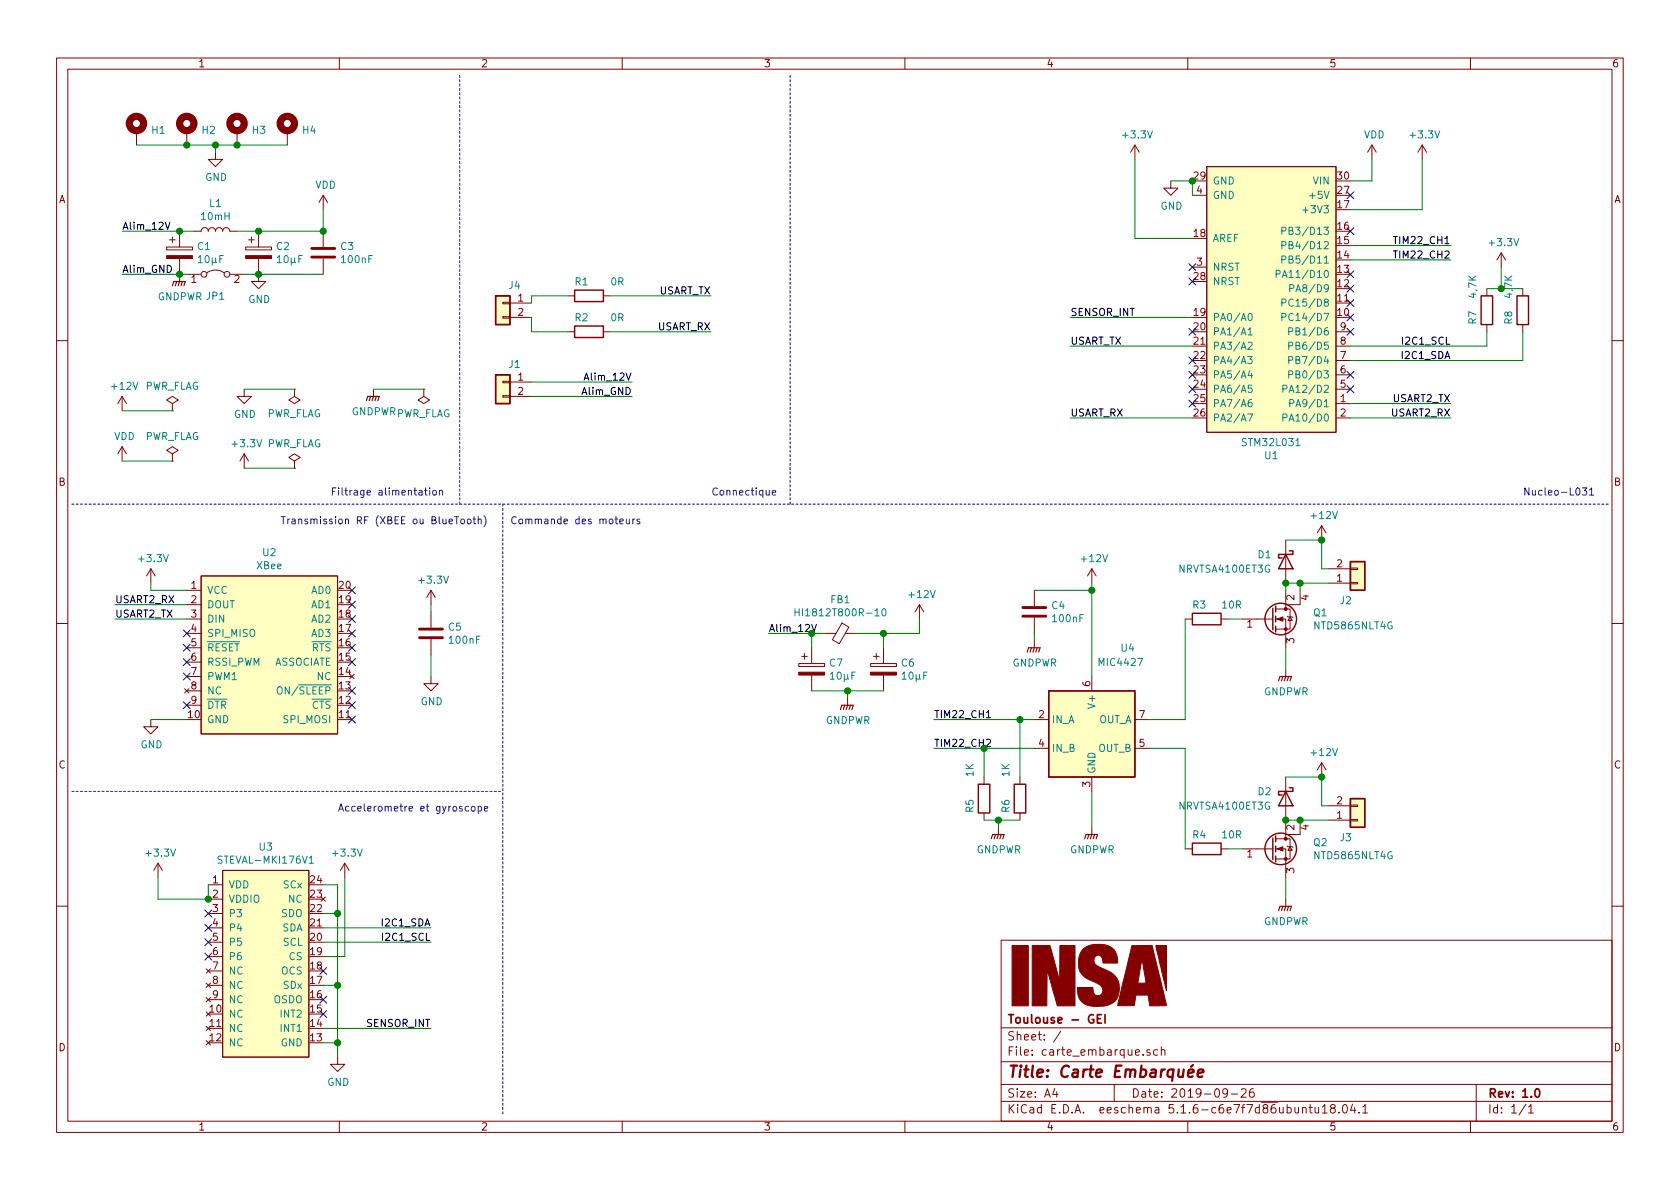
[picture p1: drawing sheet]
EESchema Schematic File Version 4
EELAYER 30 0
EELAYER END
$Descr A4 11693 8268
encoding utf-8
Sheet 1 1
Title "Carte Embarquée"
Date "2019-09-26"
Rev "1.0"
Comp "Toulouse - GEI"
Comment1 ""
Comment2 ""
Comment3 ""
Comment4 ""
$EndDescr
$Comp
L Mechanical:MountingHole_Pad H1
U 1 1
P 950 900
F 0 "H1" H 1050 905 50  0000 L CNN
F 1 "MountingHole_Pad" H 1050 860 50  0001 L CNN
F 2 "MountingHole:MountingHole_3.2mm_M3_ISO14580_Pad" H 950 900 50  0001 C CNN
F 3 "~" H 950 900 50  0001 C CNN
	1    950  900 
	1    0    0    -1  
$EndComp
$Comp
L Mechanical:MountingHole_Pad H2
U 1 1
P 1300 900
F 0 "H2" H 1400 905 50  0000 L CNN
F 1 "MountingHole_Pad" H 1400 860 50  0001 L CNN
F 2 "MountingHole:MountingHole_3.2mm_M3_ISO14580_Pad" H 1300 900 50  0001 C CNN
F 3 "~" H 1300 900 50  0001 C CNN
	1    1300 900 
	1    0    0    -1  
$EndComp
$Comp
L Mechanical:MountingHole_Pad H3
U 1 1
P 1650 900
F 0 "H3" H 1750 905 50  0000 L CNN
F 1 "MountingHole_Pad" H 1750 860 50  0001 L CNN
F 2 "MountingHole:MountingHole_3.2mm_M3_ISO14580_Pad" H 1650 900 50  0001 C CNN
F 3 "~" H 1650 900 50  0001 C CNN
	1    1650 900 
	1    0    0    -1  
$EndComp
$Comp
L Mechanical:MountingHole_Pad H4
U 1 1
P 2000 900
F 0 "H4" H 2100 905 50  0000 L CNN
F 1 "MountingHole_Pad" H 2100 860 50  0001 L CNN
F 2 "MountingHole:MountingHole_3.2mm_M3_ISO14580_Pad" H 2000 900 50  0001 C CNN
F 3 "~" H 2000 900 50  0001 C CNN
	1    2000 900 
	1    0    0    -1  
$EndComp
Wire Wire Line
	950  1000 1300 1000
Connection ~ 1300 1000
Wire Wire Line
	1300 1000 1500 1000
Connection ~ 1650 1000
Wire Wire Line
	1650 1000 2000 1000
Wire Wire Line
	1500 1000 1500 1050
Connection ~ 1500 1000
Wire Wire Line
	1500 1000 1650 1000
$Comp
L power:GND #PWR0103
U 1 1
P 1500 1050
F 0 "#PWR0103" H 1500 800 50  0001 C CNN
F 1 "GND" H 1505 877 50  0000 C CNN
F 2 "" H 1500 1050 50  0001 C CNN
F 3 "" H 1500 1050 50  0001 C CNN
	1    1500 1050
	1    0    0    -1  
$EndComp
$Comp
L power:+3.3V #PWR0110
U 1 1
P 9900 1100
F 0 "#PWR0110" H 9900 950 50  0001 C CNN
F 1 "+3.3V" H 9915 1273 50  0000 C CNN
F 2 "" H 9900 1100 50  0001 C CNN
F 3 "" H 9900 1100 50  0001 C CNN
	1    9900 1100
	1    0    0    -1  
$EndComp
Wire Wire Line
	9400 1250 9550 1250
Wire Wire Line
	9550 1250 9550 1100
Wire Wire Line
	8300 1350 8300 1250
Wire Wire Line
	8300 1250 8150 1250
$Comp
L power:GND #PWR0112
U 1 1
P 8150 1250
F 0 "#PWR0112" H 8150 1000 50  0001 C CNN
F 1 "GND" H 8155 1077 50  0000 C CNN
F 2 "" H 8150 1250 50  0001 C CNN
F 3 "" H 8150 1250 50  0001 C CNN
	1    8150 1250
	1    0    0    -1  
$EndComp
Wire Wire Line
	9900 1450 9900 1100
Wire Wire Line
	9400 1450 9900 1450
$Comp
L insa-sym:LOGO #G1
U 1 1
P 7600 6800
F 0 "#G1" H 7600 6348 60  0001 C CNN
F 1 "LOGO" H 7600 7252 60  0001 C CNN
F 2 "" H 7600 6800 50  0001 C CNN
F 3 "" H 7600 6800 50  0001 C CNN
	1    7600 6800
	1    0    0    -1  
$EndComp
Wire Wire Line
	3700 2650 4400 2650
Wire Wire Line
	3700 2750 4400 2750
Text Label 4400 2650 2    50   ~ 0
Alim_12V
Text Label 4400 2750 2    50   ~ 0
Alim_GND
$Comp
L power:VDD #PWR0118
U 1 1
P 9550 1100
F 0 "#PWR0118" H 9550 950 50  0001 C CNN
F 1 "VDD" H 9567 1273 50  0000 C CNN
F 2 "" H 9550 1100 50  0001 C CNN
F 3 "" H 9550 1100 50  0001 C CNN
	1    9550 1100
	1    0    0    -1  
$EndComp
Text Label 850  1600 0    50   ~ 0
Alim_12V
Text Label 850  1900 0    50   ~ 0
Alim_GND
$Comp
L Connector_Generic:Conn_01x02 J1
U 1 1
P 3500 2650
F 0 "J1" H 3418 2775 50  0000 C CNN
F 1 "Conn_01x02" H 3580 2551 50  0001 L CNN
F 2 "Connector_JST:JST_VH_B2PS-VH_1x02_P3.96mm_Horizontal" H 3500 2650 50  0001 C CNN
F 3 "~" H 3500 2650 50  0001 C CNN
	1    3500 2650
	-1   0    0    -1  
$EndComp
$Comp
L Connector_Generic:Conn_01x02 J4
U 1 1
P 3500 2100
F 0 "J4" H 3418 2225 50  0000 C CNN
F 1 "Conn_01x02" H 3580 2001 50  0001 L CNN
F 2 "Insa:DF3A-2P-2DS" H 3500 2100 50  0001 C CNN
F 3 "~" H 3500 2100 50  0001 C CNN
	1    3500 2100
	-1   0    0    -1  
$EndComp
$Comp
L power:PWR_FLAG #FLG0101
U 1 1
P 1200 2850
F 0 "#FLG0101" H 1200 2925 50  0001 C CNN
F 1 "PWR_FLAG" H 1200 3023 50  0000 C CNN
F 2 "" H 1200 2850 50  0001 C CNN
F 3 "~" H 1200 2850 50  0001 C CNN
	1    1200 2850
	1    0    0    -1  
$EndComp
$Comp
L power:+12V #PWR0104
U 1 1
P 850 2850
F 0 "#PWR0104" H 850 2700 50  0001 C CNN
F 1 "+12V" H 865 3023 50  0000 C CNN
F 2 "" H 850 2850 50  0001 C CNN
F 3 "" H 850 2850 50  0001 C CNN
	1    850  2850
	1    0    0    -1  
$EndComp
$Comp
L power:VDD #PWR0105
U 1 1
P 850 3200
F 0 "#PWR0105" H 850 3050 50  0001 C CNN
F 1 "VDD" H 867 3373 50  0000 C CNN
F 2 "" H 850 3200 50  0001 C CNN
F 3 "" H 850 3200 50  0001 C CNN
	1    850  3200
	1    0    0    -1  
$EndComp
$Comp
L power:PWR_FLAG #FLG0102
U 1 1
P 1200 3200
F 0 "#FLG0102" H 1200 3275 50  0001 C CNN
F 1 "PWR_FLAG" H 1200 3373 50  0000 C CNN
F 2 "" H 1200 3200 50  0001 C CNN
F 3 "~" H 1200 3200 50  0001 C CNN
	1    1200 3200
	1    0    0    -1  
$EndComp
$Comp
L power:GND #PWR0113
U 1 1
P 1700 2700
F 0 "#PWR0113" H 1700 2450 50  0001 C CNN
F 1 "GND" H 1705 2527 50  0000 C CNN
F 2 "" H 1700 2700 50  0001 C CNN
F 3 "" H 1700 2700 50  0001 C CNN
	1    1700 2700
	1    0    0    -1  
$EndComp
$Comp
L power:PWR_FLAG #FLG0103
U 1 1
P 2050 2700
F 0 "#FLG0103" H 2050 2775 50  0001 C CNN
F 1 "PWR_FLAG" H 2050 2873 50  0000 C CNN
F 2 "" H 2050 2700 50  0001 C CNN
F 3 "~" H 2050 2700 50  0001 C CNN
	1    2050 2700
	-1   0    0    1   
$EndComp
$Comp
L power:+3.3V #PWR0114
U 1 1
P 1700 3250
F 0 "#PWR0114" H 1700 3100 50  0001 C CNN
F 1 "+3.3V" H 1715 3423 50  0000 C CNN
F 2 "" H 1700 3250 50  0001 C CNN
F 3 "" H 1700 3250 50  0001 C CNN
	1    1700 3250
	1    0    0    -1  
$EndComp
$Comp
L power:PWR_FLAG #FLG0104
U 1 1
P 2050 3250
F 0 "#FLG0104" H 2050 3325 50  0001 C CNN
F 1 "PWR_FLAG" H 2050 3423 50  0000 C CNN
F 2 "" H 2050 3250 50  0001 C CNN
F 3 "~" H 2050 3250 50  0001 C CNN
	1    2050 3250
	1    0    0    -1  
$EndComp
Wire Wire Line
	850  2850 1200 2850
Wire Wire Line
	850  3200 1200 3200
Wire Wire Line
	1700 2700 2050 2700
Wire Wire Line
	1700 3250 2050 3250
NoConn ~ 8300 1850
NoConn ~ 8300 2700
NoConn ~ 9400 2700
NoConn ~ 9400 2600
NoConn ~ 9400 2300
NoConn ~ 9400 2200
NoConn ~ 9400 2100
NoConn ~ 9400 1900
NoConn ~ 9400 1600
NoConn ~ 9400 1350
Text Label 7450 2400 0    50   ~ 0
USART_TX
Text Label 7450 2900 0    50   ~ 0
USART_RX
Wire Wire Line
	4250 2050 4950 2050
Wire Wire Line
	4250 2300 4950 2300
Text Label 4950 2050 2    50   ~ 0
USART_TX
Text Label 4950 2300 2    50   ~ 0
USART_RX
$Comp
L Device:R R1
U 1 1
P 4100 2050
F 0 "R1" V 4000 2050 50  0000 R CNN
F 1 "0R" V 4000 2300 50  0000 R CNN
F 2 "Resistor_SMD:R_1206_3216Metric_Pad1.42x1.75mm_HandSolder" V 4030 2050 50  0001 C CNN
F 3 "~" H 4100 2050 50  0001 C CNN
	1    4100 2050
	0    1    1    0   
$EndComp
$Comp
L Device:R R2
U 1 1
P 4100 2300
F 0 "R2" V 4000 2300 50  0000 R CNN
F 1 "0R" V 4000 2550 50  0000 R CNN
F 2 "Resistor_SMD:R_1206_3216Metric_Pad1.42x1.75mm_HandSolder" V 4030 2300 50  0001 C CNN
F 3 "~" H 4100 2300 50  0001 C CNN
	1    4100 2300
	0    1    1    0   
$EndComp
Wire Wire Line
	3700 2100 3700 2050
Wire Wire Line
	3700 2050 3950 2050
Wire Wire Line
	3700 2200 3700 2300
Wire Wire Line
	3700 2300 3950 2300
Wire Wire Line
	1250 1600 850  1600
Wire Notes Line
	3200 3500 3200 500 
Wire Notes Line
	5500 3500 5500 500 
Wire Notes Line
	500  3500 11200 3500
Wire Notes Line
	3500 3500 3500 7750
Text Notes 2300 3450 0    50   ~ 0
Filtrage alimentation
Text Notes 4950 3450 0    50   ~ 0
Connectique
Text Notes 10600 3450 0    50   ~ 0
Nucleo-L031
Text Notes 1950 3650 0    50   ~ 0
Transmission RF (XBEE ou BlueTooth)
Text Notes 3550 3650 0    50   ~ 0
Commande des moteurs
NoConn ~ 9400 2000
$Comp
L Device:L L1
U 1 1
P 1500 1600
F 0 "L1" V 1690 1600 50  0000 C CNN
F 1 "10mH" V 1599 1600 50  0000 C CNN
F 2 "Inductor_SMD:L_Wuerth_WE-PD2-Typ-L" H 1500 1600 50  0001 C CNN
F 3 "~" H 1500 1600 50  0001 C CNN
F 4 "WE 74404086103" V 1500 1600 50  0001 C CNN "Ref"
	1    1500 1600
	0    -1   -1   0   
$EndComp
$Comp
L Device:CP C1
U 1 1
P 1250 1750
F 0 "C1" H 1368 1796 50  0000 L CNN
F 1 "10µF" H 1368 1705 50  0000 L CNN
F 2 "Capacitor_Tantalum_SMD:CP_EIA-7343-31_Kemet-D" H 1288 1600 50  0001 C CNN
F 3 "~" H 1250 1750 50  0001 C CNN
	1    1250 1750
	1    0    0    -1  
$EndComp
$Comp
L Device:CP C2
U 1 1
P 1800 1750
F 0 "C2" H 1918 1796 50  0000 L CNN
F 1 "10µF" H 1918 1705 50  0000 L CNN
F 2 "Capacitor_Tantalum_SMD:CP_EIA-7343-31_Kemet-D" H 1838 1600 50  0001 C CNN
F 3 "~" H 1800 1750 50  0001 C CNN
	1    1800 1750
	1    0    0    -1  
$EndComp
Wire Wire Line
	1250 1600 1350 1600
Wire Wire Line
	1650 1600 1800 1600
Connection ~ 1800 1600
Wire Wire Line
	2250 1600 2250 1450
$Comp
L power:VDD #PWR0101
U 1 1
P 2250 1450
F 0 "#PWR0101" H 2250 1300 50  0001 C CNN
F 1 "VDD" H 2267 1623 50  0000 C CNN
F 2 "" H 2250 1450 50  0001 C CNN
F 3 "" H 2250 1450 50  0001 C CNN
	1    2250 1450
	1    0    0    -1  
$EndComp
Connection ~ 1250 1600
Wire Wire Line
	1250 1900 850  1900
$Comp
L power:GND #PWR0102
U 1 1
P 1800 1900
F 0 "#PWR0102" H 1800 1650 50  0001 C CNN
F 1 "GND" H 1805 1727 50  0000 C CNN
F 2 "" H 1800 1900 50  0001 C CNN
F 3 "" H 1800 1900 50  0001 C CNN
	1    1800 1900
	1    0    0    -1  
$EndComp
$Comp
L Device:C C3
U 1 1
P 2250 1750
F 0 "C3" H 2365 1796 50  0000 L CNN
F 1 "100nF" H 2365 1705 50  0000 L CNN
F 2 "Capacitor_SMD:C_1206_3216Metric_Pad1.42x1.75mm_HandSolder" H 2288 1600 50  0001 C CNN
F 3 "~" H 2250 1750 50  0001 C CNN
	1    2250 1750
	1    0    0    -1  
$EndComp
Wire Wire Line
	1800 1600 2250 1600
Connection ~ 2250 1600
Wire Wire Line
	1800 1900 2250 1900
Connection ~ 1800 1900
$Comp
L Jumper:Jumper_2_Bridged JP1
U 1 1
P 1500 1900
F 0 "JP1" H 1500 1750 50  0000 C CNN
F 1 "Jumper_2_Bridged" H 1500 2004 50  0001 C CNN
F 2 "Jumper:SolderJumper-2_P1.3mm_Bridged2Bar_RoundedPad1.0x1.5mm" H 1500 1900 50  0001 C CNN
F 3 "~" H 1500 1900 50  0001 C CNN
	1    1500 1900
	1    0    0    -1  
$EndComp
Wire Wire Line
	1250 1900 1300 1900
Connection ~ 1250 1900
Wire Wire Line
	1700 1900 1800 1900
Wire Wire Line
	8300 2900 7450 2900
Wire Wire Line
	8300 2400 7450 2400
NoConn ~ 8300 1950
Wire Wire Line
	8300 1650 7900 1650
Wire Wire Line
	7900 1650 7900 1100
$Comp
L power:+3.3V #PWR0106
U 1 1
P 7900 1100
F 0 "#PWR0106" H 7900 950 50  0001 C CNN
F 1 "+3.3V" H 7915 1273 50  0000 C CNN
F 2 "" H 7900 1100 50  0001 C CNN
F 3 "" H 7900 1100 50  0001 C CNN
	1    7900 1100
	1    0    0    -1  
$EndComp
$Comp
L Insa:STEVAL-MKI176V1 U3
U 1 1
P 1850 6900
F 0 "U3" H 1850 7915 50  0000 C CNN
F 1 "STEVAL-MKI176V1" H 1850 7824 50  0000 C CNN
F 2 "Package_DIP:DIP-24_W15.24mm_Socket_LongPads" H 1850 6350 50  0001 C CNN
F 3 "https://www.st.com/resource/en/data_brief/steval-mki176v1.pdf" H 1850 6350 50  0001 C CNN
	1    1850 6900
	1    0    0    -1  
$EndComp
$Comp
L Insa:XBee U2
U 1 1
P 1850 5000
F 0 "U2" H 1875 6165 50  0000 C CNN
F 1 "XBee" H 1875 6074 50  0000 C CNN
F 2 "Insa:Xbee3" H 1850 4800 50  0001 C CNN
F 3 "" H 1850 4800 50  0001 C CNN
	1    1850 5000
	1    0    0    -1  
$EndComp
$Comp
L power:+3.3V #PWR0107
U 1 1
P 1050 4050
F 0 "#PWR0107" H 1050 3900 50  0001 C CNN
F 1 "+3.3V" H 1065 4223 50  0000 C CNN
F 2 "" H 1050 4050 50  0001 C CNN
F 3 "" H 1050 4050 50  0001 C CNN
	1    1050 4050
	1    0    0    -1  
$EndComp
$Comp
L power:GND #PWR0108
U 1 1
P 1050 5000
F 0 "#PWR0108" H 1050 4750 50  0001 C CNN
F 1 "GND" H 1055 4827 50  0000 C CNN
F 2 "" H 1050 5000 50  0001 C CNN
F 3 "" H 1050 5000 50  0001 C CNN
	1    1050 5000
	1    0    0    -1  
$EndComp
Wire Wire Line
	1300 5000 1050 5000
Wire Wire Line
	1300 4100 1050 4100
Wire Wire Line
	1050 4100 1050 4050
Wire Wire Line
	1300 4200 800  4200
Wire Wire Line
	1300 4300 800  4300
Wire Wire Line
	9400 2800 10100 2800
Wire Wire Line
	9400 2900 10100 2900
Text Label 10100 2800 2    50   ~ 0
USART2_TX
Text Label 10100 2900 2    50   ~ 0
USART2_RX
Text Label 10100 2400 2    50   ~ 0
I2C1_SCL
Text Label 10100 2500 2    50   ~ 0
I2C1_SDA
Wire Wire Line
	9400 1700 10100 1700
Wire Wire Line
	9400 1800 10100 1800
Text Label 10100 1700 2    50   ~ 0
TIM22_CH1
Text Label 10100 1800 2    50   ~ 0
TIM22_CH2
NoConn ~ 8300 2300
NoConn ~ 8300 2500
NoConn ~ 8300 2600
NoConn ~ 8300 2800
NoConn ~ 1300 4400
NoConn ~ 1300 4500
NoConn ~ 1300 4600
NoConn ~ 1300 4700
NoConn ~ 1300 4900
NoConn ~ 2450 5000
NoConn ~ 2450 4900
NoConn ~ 2450 4800
NoConn ~ 2450 4600
NoConn ~ 2450 4500
NoConn ~ 2450 4400
NoConn ~ 2450 4300
NoConn ~ 2450 4200
NoConn ~ 2450 4100
Text Label 800  4200 0    50   ~ 0
USART2_RX
Text Label 800  4300 0    50   ~ 0
USART2_TX
$Comp
L Driver_FET:MIC4427 U4
U 1 1
P 7600 5100
F 0 "U4" H 7850 5700 50  0000 C CNN
F 1 "MIC4427" H 7800 5600 50  0000 C CNN
F 2 "Package_SO:SOIC-8_3.9x4.9mm_P1.27mm" H 7600 4800 50  0001 C CNN
F 3 "http://ww1.microchip.com/downloads/en/DeviceDoc/mic4426.pdf" H 7600 4800 50  0001 C CNN
	1    7600 5100
	1    0    0    -1  
$EndComp
$Comp
L Device:Q_NMOS_GDSD Q1
U 1 1
P 8850 4300
F 0 "Q1" H 9138 4346 50  0000 L CNN
F 1 "NTD5865NLT4G" H 9138 4255 50  0000 L CNN
F 2 "Package_TO_SOT_SMD:TO-252-3_TabPin4" H 9050 4400 50  0001 C CNN
F 3 "https://www.mouser.fr/datasheet/2/308/NTD5865NL-D-115484.pdf" H 8850 4300 50  0001 C CNN
	1    8850 4300
	1    0    0    -1  
$EndComp
$Comp
L Device:Q_NMOS_GDSD Q2
U 1 1
P 8850 5900
F 0 "Q2" H 9138 5946 50  0000 L CNN
F 1 "NTD5865NLT4G" H 9138 5855 50  0000 L CNN
F 2 "Package_TO_SOT_SMD:TO-252-3_TabPin4" H 9050 6000 50  0001 C CNN
F 3 "https://www.mouser.fr/datasheet/2/308/NTD5865NL-D-115484.pdf" H 8850 5900 50  0001 C CNN
	1    8850 5900
	1    0    0    -1  
$EndComp
$Comp
L Device:R R3
U 1 1
P 8400 4300
F 0 "R3" V 8300 4300 50  0000 R CNN
F 1 "10R" V 8300 4550 50  0000 R CNN
F 2 "Resistor_SMD:R_1206_3216Metric_Pad1.42x1.75mm_HandSolder" V 8330 4300 50  0001 C CNN
F 3 "~" H 8400 4300 50  0001 C CNN
	1    8400 4300
	0    1    1    0   
$EndComp
$Comp
L Device:R R4
U 1 1
P 8400 5900
F 0 "R4" V 8300 5900 50  0000 R CNN
F 1 "10R" V 8300 6150 50  0000 R CNN
F 2 "Resistor_SMD:R_1206_3216Metric_Pad1.42x1.75mm_HandSolder" V 8330 5900 50  0001 C CNN
F 3 "~" H 8400 5900 50  0001 C CNN
	1    8400 5900
	0    1    1    0   
$EndComp
$Comp
L Connector_Generic:Conn_01x02 J2
U 1 1
P 9450 4050
F 0 "J2" H 9368 4175 50  0000 C CNN
F 1 "Conn_01x02" H 9530 3951 50  0001 L CNN
F 2 "Connector_JST:JST_VH_B2PS-VH_1x02_P3.96mm_Horizontal" H 9450 4050 50  0001 C CNN
F 3 "~" H 9450 4050 50  0001 C CNN
	1    9450 4050
	1    0    0    1   
$EndComp
$Comp
L Connector_Generic:Conn_01x02 J3
U 1 1
P 9450 5700
F 0 "J3" H 9368 5825 50  0000 C CNN
F 1 "Conn_01x02" H 9530 5601 50  0001 L CNN
F 2 "Connector_JST:JST_VH_B2PS-VH_1x02_P3.96mm_Horizontal" H 9450 5700 50  0001 C CNN
F 3 "~" H 9450 5700 50  0001 C CNN
	1    9450 5700
	1    0    0    1   
$EndComp
Text Label 5350 4400 0    50   ~ 0
Alim_12V
Wire Wire Line
	5750 4400 5650 4400
Wire Wire Line
	9250 4050 9050 4050
Wire Wire Line
	8950 4050 8950 4100
Wire Wire Line
	9050 4050 9050 4100
Connection ~ 9050 4050
Wire Wire Line
	9050 4050 8950 4050
Wire Wire Line
	9200 5600 9250 5600
Wire Wire Line
	9250 5700 9050 5700
Connection ~ 9050 5700
Wire Wire Line
	9050 5700 8950 5700
Wire Wire Line
	9200 3950 9250 3950
Wire Wire Line
	8950 4500 8950 4650
Wire Wire Line
	8950 6100 8950 6250
Wire Wire Line
	8650 5900 8550 5900
Wire Wire Line
	8550 4300 8650 4300
$Comp
L Device:C C4
U 1 1
P 7200 4250
F 0 "C4" H 7315 4296 50  0000 L CNN
F 1 "100nF" H 7315 4205 50  0000 L CNN
F 2 "Capacitor_SMD:C_1206_3216Metric_Pad1.42x1.75mm_HandSolder" H 7238 4100 50  0001 C CNN
F 3 "~" H 7200 4250 50  0001 C CNN
	1    7200 4250
	1    0    0    -1  
$EndComp
Wire Wire Line
	7600 5500 7600 5750
Wire Wire Line
	8250 5000 8000 5000
Wire Wire Line
	8000 5200 8250 5200
Wire Wire Line
	7200 5000 7100 5000
Wire Wire Line
	7200 5200 6850 5200
Text Label 6500 5000 0    50   ~ 0
TIM22_CH1
Text Label 6500 5200 0    50   ~ 0
TIM22_CH2
$Comp
L Device:Ferrite_Bead_Small FB1
U 1 1
P 5850 4400
F 0 "FB1" V 5613 4400 50  0000 C CNN
F 1 "HI1812T800R-10" V 5704 4400 50  0000 C CNN
F 2 "Inductor_SMD:L_1812_4532Metric_Pad1.30x3.40mm_HandSolder" V 5780 4400 50  0001 C CNN
F 3 "~" H 5850 4400 50  0001 C CNN
	1    5850 4400
	0    1    1    0   
$EndComp
Wire Wire Line
	5950 4400 6150 4400
Wire Wire Line
	6400 4400 6400 4300
$Comp
L power:+12V #PWR0109
U 1 1
P 6400 4300
F 0 "#PWR0109" H 6400 4150 50  0001 C CNN
F 1 "+12V" H 6415 4473 50  0000 C CNN
F 2 "" H 6400 4300 50  0001 C CNN
F 3 "" H 6400 4300 50  0001 C CNN
	1    6400 4300
	1    0    0    -1  
$EndComp
$Comp
L power:+12V #PWR0111
U 1 1
P 7600 4050
F 0 "#PWR0111" H 7600 3900 50  0001 C CNN
F 1 "+12V" H 7615 4223 50  0000 C CNN
F 2 "" H 7600 4050 50  0001 C CNN
F 3 "" H 7600 4050 50  0001 C CNN
	1    7600 4050
	1    0    0    -1  
$EndComp
Wire Wire Line
	7600 4050 7600 4100
$Comp
L power:+12V #PWR0115
U 1 1
P 9200 3750
F 0 "#PWR0115" H 9200 3600 50  0001 C CNN
F 1 "+12V" H 9215 3923 50  0000 C CNN
F 2 "" H 9200 3750 50  0001 C CNN
F 3 "" H 9200 3750 50  0001 C CNN
	1    9200 3750
	1    0    0    -1  
$EndComp
$Comp
L power:+12V #PWR0116
U 1 1
P 9200 5400
F 0 "#PWR0116" H 9200 5250 50  0001 C CNN
F 1 "+12V" H 9215 5573 50  0000 C CNN
F 2 "" H 9200 5400 50  0001 C CNN
F 3 "" H 9200 5400 50  0001 C CNN
	1    9200 5400
	1    0    0    -1  
$EndComp
$Comp
L Device:C C5
U 1 1
P 3000 4400
F 0 "C5" H 3115 4446 50  0000 L CNN
F 1 "100nF" H 3115 4355 50  0000 L CNN
F 2 "Capacitor_SMD:C_1206_3216Metric_Pad1.42x1.75mm_HandSolder" H 3038 4250 50  0001 C CNN
F 3 "~" H 3000 4400 50  0001 C CNN
	1    3000 4400
	1    0    0    -1  
$EndComp
$Comp
L power:+3.3V #PWR0117
U 1 1
P 3000 4200
F 0 "#PWR0117" H 3000 4050 50  0001 C CNN
F 1 "+3.3V" H 3015 4373 50  0000 C CNN
F 2 "" H 3000 4200 50  0001 C CNN
F 3 "" H 3000 4200 50  0001 C CNN
	1    3000 4200
	1    0    0    -1  
$EndComp
Wire Wire Line
	3000 4250 3000 4200
$Comp
L power:GND #PWR0119
U 1 1
P 3000 4700
F 0 "#PWR0119" H 3000 4450 50  0001 C CNN
F 1 "GND" H 3005 4527 50  0000 C CNN
F 2 "" H 3000 4700 50  0001 C CNN
F 3 "" H 3000 4700 50  0001 C CNN
	1    3000 4700
	1    0    0    -1  
$EndComp
Wire Wire Line
	3000 4550 3000 4700
Wire Notes Line
	500  5500 3500 5500
Text Notes 2350 5650 0    50   ~ 0
Accelerometre et gyroscope
$Comp
L power:+3.3V #PWR0120
U 1 1
P 1100 6100
F 0 "#PWR0120" H 1100 5950 50  0001 C CNN
F 1 "+3.3V" H 1115 6273 50  0000 C CNN
F 2 "" H 1100 6100 50  0001 C CNN
F 3 "" H 1100 6100 50  0001 C CNN
	1    1100 6100
	1    0    0    -1  
$EndComp
$Comp
L power:GND #PWR0121
U 1 1
P 2350 7350
F 0 "#PWR0121" H 2350 7100 50  0001 C CNN
F 1 "GND" H 2355 7177 50  0000 C CNN
F 2 "" H 2350 7350 50  0001 C CNN
F 3 "" H 2350 7350 50  0001 C CNN
	1    2350 7350
	1    0    0    -1  
$EndComp
Wire Wire Line
	1450 6250 1100 6250
Wire Wire Line
	1100 6250 1100 6100
Wire Wire Line
	1450 6150 1450 6250
Connection ~ 1450 6250
Wire Wire Line
	2250 7250 2350 7250
Wire Wire Line
	2350 7250 2350 7350
Wire Wire Line
	2250 6650 2400 6650
Wire Wire Line
	2400 6650 2400 6100
$Comp
L power:+3.3V #PWR0122
U 1 1
P 2400 6100
F 0 "#PWR0122" H 2400 5950 50  0001 C CNN
F 1 "+3.3V" H 2415 6273 50  0000 C CNN
F 2 "" H 2400 6100 50  0001 C CNN
F 3 "" H 2400 6100 50  0001 C CNN
	1    2400 6100
	1    0    0    -1  
$EndComp
Wire Wire Line
	2250 6450 3000 6450
Wire Wire Line
	2250 6550 3000 6550
Text Label 3000 6450 2    50   ~ 0
I2C1_SDA
Text Label 3000 6550 2    50   ~ 0
I2C1_SCL
Wire Wire Line
	2250 7150 3000 7150
Text Label 3000 7150 2    50   ~ 0
SENSOR_INT
NoConn ~ 1450 6350
NoConn ~ 1450 6450
NoConn ~ 1450 6550
NoConn ~ 1450 6650
NoConn ~ 2250 7050
NoConn ~ 2250 6950
NoConn ~ 2250 6750
$Comp
L power:GNDPWR #PWR0123
U 1 1
P 1250 1900
F 0 "#PWR0123" H 1250 1700 50  0001 C CNN
F 1 "GNDPWR" H 1254 1746 50  0000 C CNN
F 2 "" H 1250 1850 50  0001 C CNN
F 3 "" H 1250 1850 50  0001 C CNN
	1    1250 1900
	1    0    0    -1  
$EndComp
$Comp
L power:GNDPWR #PWR0124
U 1 1
P 2600 2700
F 0 "#PWR0124" H 2600 2500 50  0001 C CNN
F 1 "GNDPWR" H 2604 2546 50  0000 C CNN
F 2 "" H 2600 2650 50  0001 C CNN
F 3 "" H 2600 2650 50  0001 C CNN
	1    2600 2700
	1    0    0    -1  
$EndComp
$Comp
L power:PWR_FLAG #FLG0105
U 1 1
P 2950 2700
F 0 "#FLG0105" H 2950 2775 50  0001 C CNN
F 1 "PWR_FLAG" H 2950 2873 50  0000 C CNN
F 2 "" H 2950 2700 50  0001 C CNN
F 3 "~" H 2950 2700 50  0001 C CNN
	1    2950 2700
	-1   0    0    1   
$EndComp
Wire Wire Line
	2600 2700 2950 2700
$Comp
L power:GNDPWR #PWR0125
U 1 1
P 7600 5750
F 0 "#PWR0125" H 7600 5550 50  0001 C CNN
F 1 "GNDPWR" H 7604 5596 50  0000 C CNN
F 2 "" H 7600 5700 50  0001 C CNN
F 3 "" H 7600 5700 50  0001 C CNN
	1    7600 5750
	1    0    0    -1  
$EndComp
$Comp
L power:GNDPWR #PWR0126
U 1 1
P 8950 6250
F 0 "#PWR0126" H 8950 6050 50  0001 C CNN
F 1 "GNDPWR" H 8954 6096 50  0000 C CNN
F 2 "" H 8950 6200 50  0001 C CNN
F 3 "" H 8950 6200 50  0001 C CNN
	1    8950 6250
	1    0    0    -1  
$EndComp
$Comp
L power:GNDPWR #PWR0127
U 1 1
P 8950 4650
F 0 "#PWR0127" H 8950 4450 50  0001 C CNN
F 1 "GNDPWR" H 8954 4496 50  0000 C CNN
F 2 "" H 8950 4600 50  0001 C CNN
F 3 "" H 8950 4600 50  0001 C CNN
	1    8950 4650
	1    0    0    -1  
$EndComp
$Comp
L power:GNDPWR #PWR0128
U 1 1
P 7200 4450
F 0 "#PWR0128" H 7200 4250 50  0001 C CNN
F 1 "GNDPWR" H 7204 4296 50  0000 C CNN
F 2 "" H 7200 4400 50  0001 C CNN
F 3 "" H 7200 4400 50  0001 C CNN
	1    7200 4450
	1    0    0    -1  
$EndComp
Wire Wire Line
	7450 2200 8300 2200
Text Label 7450 2200 0    50   ~ 0
SENSOR_INT
Connection ~ 8300 1250
$Comp
L Insa:STM32L031 U1
U 1 1
P 8800 2100
F 0 "U1" H 8750 3165 50  0000 C CNN
F 1 "STM32L031" H 8750 3074 50  0000 C CNN
F 2 "Insa:STM32-Nucleo-32" H 8800 3100 50  0001 C CNN
F 3 "" H 8800 3100 50  0001 C CNN
	1    8800 2100
	-1   0    0    1   
$EndComp
Wire Wire Line
	7200 4400 7200 4450
Wire Wire Line
	7200 4100 7600 4100
Connection ~ 7600 4100
Wire Wire Line
	7600 4100 7600 4700
$Comp
L Device:R R6
U 1 1
P 7100 5550
F 0 "R6" V 7000 5550 50  0000 R CNN
F 1 "1K" V 7000 5800 50  0000 R CNN
F 2 "Resistor_SMD:R_1206_3216Metric_Pad1.42x1.75mm_HandSolder" V 7030 5550 50  0001 C CNN
F 3 "~" H 7100 5550 50  0001 C CNN
	1    7100 5550
	1    0    0    -1  
$EndComp
$Comp
L Device:R R5
U 1 1
P 6850 5550
F 0 "R5" V 6750 5550 50  0000 R CNN
F 1 "1K" V 6750 5800 50  0000 R CNN
F 2 "Resistor_SMD:R_1206_3216Metric_Pad1.42x1.75mm_HandSolder" V 6780 5550 50  0001 C CNN
F 3 "~" H 6850 5550 50  0001 C CNN
	1    6850 5550
	1    0    0    -1  
$EndComp
$Comp
L power:GNDPWR #PWR0129
U 1 1
P 6950 5750
F 0 "#PWR0129" H 6950 5550 50  0001 C CNN
F 1 "GNDPWR" H 6954 5596 50  0000 C CNN
F 2 "" H 6950 5700 50  0001 C CNN
F 3 "" H 6950 5700 50  0001 C CNN
	1    6950 5750
	1    0    0    -1  
$EndComp
Wire Wire Line
	6850 5700 6950 5700
Wire Wire Line
	6950 5750 6950 5700
Connection ~ 6950 5700
Wire Wire Line
	6950 5700 7100 5700
Wire Wire Line
	6850 5400 6850 5200
Connection ~ 6850 5200
Wire Wire Line
	6850 5200 6500 5200
Wire Wire Line
	7100 5400 7100 5000
Connection ~ 7100 5000
Wire Wire Line
	7100 5000 6500 5000
$Comp
L Device:CP C6
U 1 1
P 6150 4650
F 0 "C6" H 6268 4696 50  0000 L CNN
F 1 "10µF" H 6268 4605 50  0000 L CNN
F 2 "Capacitor_Tantalum_SMD:CP_EIA-7343-31_Kemet-D" H 6188 4500 50  0001 C CNN
F 3 "~" H 6150 4650 50  0001 C CNN
	1    6150 4650
	1    0    0    -1  
$EndComp
$Comp
L power:GNDPWR #PWR0130
U 1 1
P 5900 4850
F 0 "#PWR0130" H 5900 4650 50  0001 C CNN
F 1 "GNDPWR" H 5904 4696 50  0000 C CNN
F 2 "" H 5900 4800 50  0001 C CNN
F 3 "" H 5900 4800 50  0001 C CNN
	1    5900 4850
	1    0    0    -1  
$EndComp
Wire Wire Line
	6150 4800 5900 4800
Wire Wire Line
	5900 4800 5900 4850
Connection ~ 5900 4800
Wire Wire Line
	5900 4800 5650 4800
Wire Wire Line
	5650 4500 5650 4400
Connection ~ 5650 4400
Wire Wire Line
	5650 4400 5350 4400
Wire Wire Line
	6150 4500 6150 4400
Connection ~ 6150 4400
Wire Wire Line
	6150 4400 6400 4400
$Comp
L Device:CP C7
U 1 1
P 5650 4650
F 0 "C7" H 5768 4696 50  0000 L CNN
F 1 "10µF" H 5768 4605 50  0000 L CNN
F 2 "Capacitor_Tantalum_SMD:CP_EIA-7343-31_Kemet-D" H 5688 4500 50  0001 C CNN
F 3 "~" H 5650 4650 50  0001 C CNN
	1    5650 4650
	1    0    0    -1  
$EndComp
$Comp
L Device:D_Schottky D1
U 1 1
P 8950 3900
F 0 "D1" V 8900 3700 50  0000 L CNN
F 1 "NRVTSA4100ET3G" V 9000 3150 50  0000 L CNN
F 2 "Diode_SMD:D_SMA_Handsoldering" H 8950 3900 50  0001 C CNN
F 3 "~" H 8950 3900 50  0001 C CNN
	1    8950 3900
	0    1    1    0   
$EndComp
Connection ~ 8950 4050
$Comp
L Device:D_Schottky D2
U 1 1
P 8950 5550
F 0 "D2" V 8900 5350 50  0000 L CNN
F 1 "NRVTSA4100ET3G" V 9000 4800 50  0000 L CNN
F 2 "Diode_SMD:D_SMA_Handsoldering" H 8950 5550 50  0001 C CNN
F 3 "~" H 8950 5550 50  0001 C CNN
	1    8950 5550
	0    1    1    0   
$EndComp
Connection ~ 8950 5700
Wire Wire Line
	9200 3750 8950 3750
Wire Wire Line
	9200 3750 9200 3950
Connection ~ 9200 3750
Wire Wire Line
	8950 5400 9200 5400
Wire Wire Line
	9200 5400 9200 5600
Connection ~ 9200 5400
Wire Wire Line
	8250 5200 8250 5900
Wire Wire Line
	8250 4300 8250 5000
Wire Wire Line
	2250 6850 2350 6850
Wire Wire Line
	2350 6850 2350 7250
Wire Wire Line
	2250 6150 2350 6150
Wire Wire Line
	2350 6150 2350 6350
Connection ~ 2350 6850
Wire Wire Line
	2250 6350 2350 6350
Connection ~ 2350 6350
Wire Wire Line
	2350 6350 2350 6850
Connection ~ 2350 7250
$Comp
L Device:R R8
U 1 1
P 10600 2150
F 0 "R8" V 10500 2150 50  0000 R CNN
F 1 "4,7K" V 10500 2400 50  0000 R CNN
F 2 "Resistor_SMD:R_1206_3216Metric_Pad1.42x1.75mm_HandSolder" V 10530 2150 50  0001 C CNN
F 3 "~" H 10600 2150 50  0001 C CNN
	1    10600 2150
	1    0    0    -1  
$EndComp
$Comp
L Device:R R7
U 1 1
P 10350 2150
F 0 "R7" V 10250 2150 50  0000 R CNN
F 1 "4,7K" V 10250 2400 50  0000 R CNN
F 2 "Resistor_SMD:R_1206_3216Metric_Pad1.42x1.75mm_HandSolder" V 10280 2150 50  0001 C CNN
F 3 "~" H 10350 2150 50  0001 C CNN
	1    10350 2150
	1    0    0    -1  
$EndComp
Wire Wire Line
	10350 2400 10350 2300
Wire Wire Line
	9400 2400 10350 2400
Wire Wire Line
	10600 2500 10600 2300
Wire Wire Line
	9400 2500 10600 2500
Wire Wire Line
	10350 2000 10450 2000
Wire Wire Line
	10450 2000 10450 1850
Connection ~ 10450 2000
Wire Wire Line
	10450 2000 10600 2000
$Comp
L power:+3.3V #PWR?
U 1 1
P 10450 1850
F 0 "#PWR?" H 10450 1700 50  0001 C CNN
F 1 "+3.3V" H 10465 2023 50  0000 C CNN
F 2 "" H 10450 1850 50  0001 C CNN
F 3 "" H 10450 1850 50  0001 C CNN
	1    10450 1850
	1    0    0    -1  
$EndComp
$EndSCHEMATC
